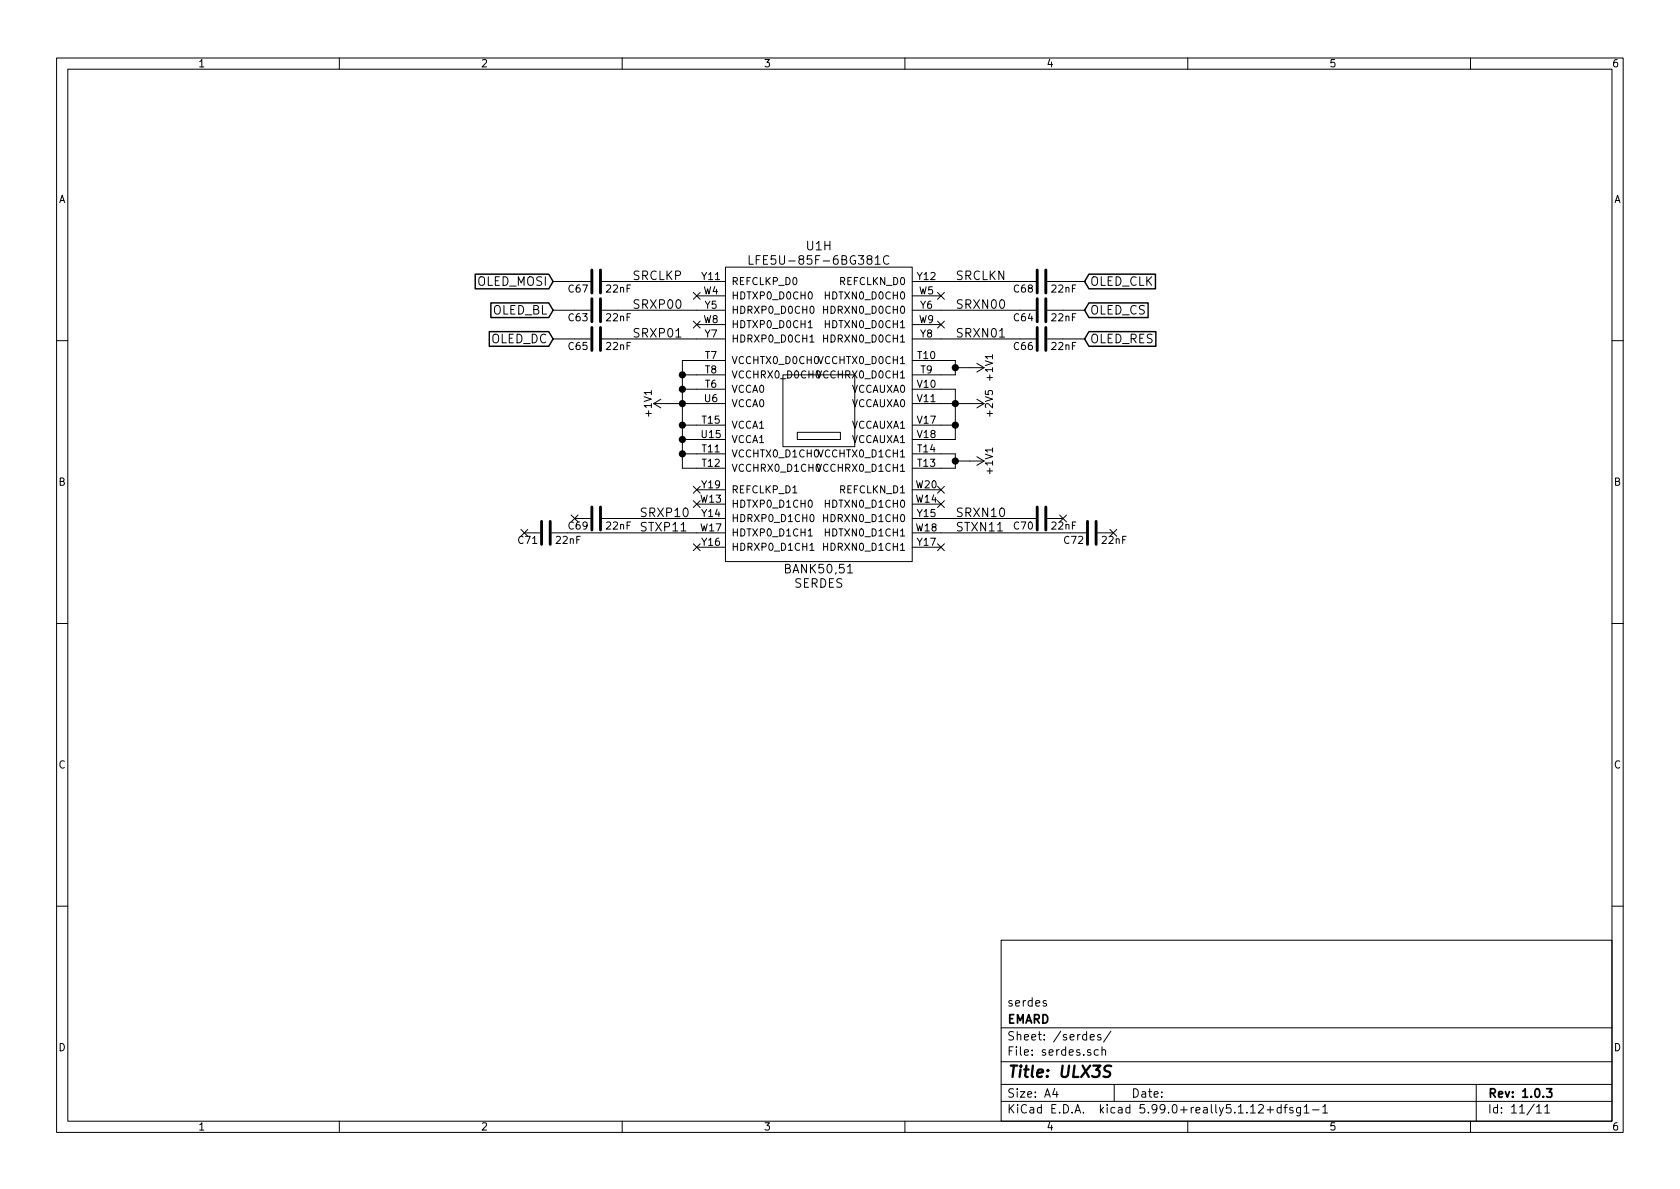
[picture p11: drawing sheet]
EESchema Schematic File Version 4
EELAYER 30 0
EELAYER END
$Descr A4 11693 8268
encoding utf-8
Sheet 11 11
Title "ULX3S"
Date ""
Rev "1.0.3"
Comp "EMARD"
Comment1 "serdes"
Comment2 ""
Comment3 ""
Comment4 ""
$EndDescr
$Comp
L lfe5bg381:LFE5UM-85F-6BG381C U?
U 8 1
P 5700 2850
AR Path="/5FA6D869" Ref="U?"  Part="8" 
AR Path="/58D51CAD/5FA6D869" Ref="U?"  Part="8" 
AR Path="/58DA7327/5FA6D869" Ref="U1"  Part="8" 
F 0 "U1" H 5700 4000 60  0000 C CNN
F 1 "LFE5U-85F-6BG381C" H 5700 3900 60  0000 C CNN
F 2 "lfe5bg381:BGA-381_pitch0.8mm_dia0.4mm" H 4650 3800 60  0001 C CNN
F 3 "http://www.latticesemi.com/~/media/LatticeSemi/Documents/ApplicationNotes/EH/TN1261.pdf?document_id=50463" H 4650 3800 60  0001 C CNN
F 4 "Lattice" H 5700 2850 50  0001 C CNN "MFG1"
F 5 "www.latticesemi.com" H 5700 2850 50  0001 C CNN "MNF1_URL"
F 6 "LFE5U-85F-6BG381C" H 5700 2850 60  0001 C CNN "MPN"
F 7 "Lattice" H 5700 2850 50  0001 C CNN "MFG2"
F 8 "www.latticesemi.com" H 5700 2850 50  0001 C CNN "MNF2_URL"
F 9 "LFE5U-12F-6BG381C" H 5700 2850 50  0001 C CNN "MP_N2"
F 10 "842-LFE5U85F6BG381C" H 5700 2850 60  0001 C CNN "Mouser"
F 11 "22.82$" H 5700 2850 50  0001 C CNN "price100_Mouse"
F 12 "220-2177-ND" H 5700 2850 50  0001 C CNN "Digikey"
F 13 "220-2071-ND" H 5700 2850 50  0001 C CNN "Digike_y2"
F 14 "C446029" H 5700 2850 50  0001 C CNN "LCSC"
F 15 "842-LFE5U12F6BG381C" H 5700 2850 50  0001 C CNN "LowCost"
F 16 "FU004" H 5700 2850 50  0001 C CNN "Koncar"
F 17 "T" H 5700 2850 50  0001 C CNN "Side"
	8    5700 2850
	1    0    0    -1  
$EndComp
NoConn ~ 6550 2250
NoConn ~ 6550 2050
NoConn ~ 4850 2050
NoConn ~ 4850 2250
NoConn ~ 6550 3500
NoConn ~ 7750 3700
NoConn ~ 3650 3700
NoConn ~ 4850 3500
Wire Wire Line
	6550 3150 6650 3150
Wire Wire Line
	6550 2500 6650 2500
Wire Wire Line
	6650 2500 6650 2550
Wire Wire Line
	6550 2600 6650 2600
Wire Wire Line
	6550 2700 6650 2700
Wire Wire Line
	6550 2800 6650 2800
Wire Wire Line
	6550 2950 6650 2950
Wire Wire Line
	6550 3050 6650 3050
Wire Wire Line
	6550 3250 6650 3250
Wire Wire Line
	4850 3250 4750 3250
Wire Wire Line
	4750 3150 4750 3250
Connection ~ 4750 3150
Wire Wire Line
	4850 3150 4750 3150
Wire Wire Line
	4750 3050 4750 3150
Connection ~ 4750 3050
Wire Wire Line
	4850 3050 4750 3050
Wire Wire Line
	4750 2950 4750 3050
Connection ~ 4750 2950
Wire Wire Line
	4850 2950 4750 2950
Wire Wire Line
	4750 2800 4750 2950
Connection ~ 4750 2800
Wire Wire Line
	4850 2800 4750 2800
Wire Wire Line
	4750 2700 4750 2800
Connection ~ 4750 2700
Wire Wire Line
	4850 2700 4750 2700
Wire Wire Line
	4750 2600 4750 2700
Connection ~ 4750 2600
Wire Wire Line
	4850 2600 4750 2600
Wire Wire Line
	4750 2500 4750 2600
Wire Wire Line
	4850 2500 4750 2500
Wire Wire Line
	6650 2700 6650 2800
Connection ~ 6650 2800
Wire Wire Line
	6650 2800 6650 2950
Connection ~ 6650 2950
Wire Wire Line
	6650 2950 6650 3050
Wire Wire Line
	6650 3150 6650 3200
$Comp
L power:+2V5 #PWR0147
U 1 1
P 6750 2800
F 0 "#PWR0147" H 6750 2650 50  0001 C CNN
F 1 "+2V5" H 6750 2940 50  0000 C CNN
F 2 "" H 6750 2800 50  0000 C CNN
F 3 "" H 6750 2800 50  0000 C CNN
	1    6750 2800
	0    1    1    0   
$EndComp
$Comp
L power:+1V1 #PWR?
U 1 1
P 6750 2550
AR Path="/58D51CAD/5F87460B" Ref="#PWR?"  Part="1" 
AR Path="/58DA7327/5F87460B" Ref="#PWR0179"  Part="1" 
F 0 "#PWR0179" H 6750 2400 50  0001 C CNN
F 1 "+1V1" H 6750 2690 50  0000 C CNN
F 2 "" H 6750 2550 50  0001 C CNN
F 3 "" H 6750 2550 50  0001 C CNN
	1    6750 2550
	0    1    1    0   
$EndComp
$Comp
L power:+1V1 #PWR?
U 1 1
P 4650 2800
AR Path="/58D51CAD/5F876631" Ref="#PWR?"  Part="1" 
AR Path="/58DA7327/5F876631" Ref="#PWR0180"  Part="1" 
F 0 "#PWR0180" H 4650 2650 50  0001 C CNN
F 1 "+1V1" H 4650 2940 50  0000 C CNN
F 2 "" H 4650 2800 50  0001 C CNN
F 3 "" H 4650 2800 50  0001 C CNN
	1    4650 2800
	0    -1   -1   0   
$EndComp
Wire Wire Line
	4650 2800 4750 2800
Wire Wire Line
	6650 2800 6750 2800
$Comp
L power:+1V1 #PWR?
U 1 1
P 6750 3200
AR Path="/58D51CAD/5F905BBD" Ref="#PWR?"  Part="1" 
AR Path="/58DA7327/5F905BBD" Ref="#PWR0181"  Part="1" 
F 0 "#PWR0181" H 6750 3050 50  0001 C CNN
F 1 "+1V1" H 6750 3340 50  0000 C CNN
F 2 "" H 6750 3200 50  0001 C CNN
F 3 "" H 6750 3200 50  0001 C CNN
	1    6750 3200
	0    1    1    0   
$EndComp
Wire Wire Line
	6650 2550 6750 2550
Connection ~ 6650 2550
Wire Wire Line
	6650 2550 6650 2600
Wire Wire Line
	6650 3200 6750 3200
Connection ~ 6650 3200
Wire Wire Line
	6650 3200 6650 3250
$Comp
L Device:C C?
U 1 1
P 4150 1950
AR Path="/58D686D9/5F8D5462" Ref="C?"  Part="1" 
AR Path="/58DA7327/5F8D5462" Ref="C67"  Part="1" 
F 0 "C67" V 4200 2000 50  0000 L CNN
F 1 "22nF" V 4200 1700 50  0000 L CNN
F 2 "Capacitor_SMD:C_0603_1608Metric" H 4188 1800 50  0001 C CNN
F 3 "" H 4150 1950 50  0000 C CNN
	1    4150 1950
	0    -1   1    0   
$EndComp
$Comp
L Device:C C?
U 1 1
P 7250 3600
AR Path="/58D686D9/5F8D5468" Ref="C?"  Part="1" 
AR Path="/58DA7327/5F8D5468" Ref="C70"  Part="1" 
F 0 "C70" V 7300 3650 50  0000 L CNN
F 1 "22nF" V 7300 3350 50  0000 L CNN
F 2 "Capacitor_SMD:C_0603_1608Metric" H 7288 3450 50  0001 C CNN
F 3 "" H 7250 3600 50  0000 C CNN
	1    7250 3600
	0    -1   1    0   
$EndComp
$Comp
L Device:C C?
U 1 1
P 4150 3600
AR Path="/58D686D9/5F8D546E" Ref="C?"  Part="1" 
AR Path="/58DA7327/5F8D546E" Ref="C69"  Part="1" 
F 0 "C69" V 4200 3650 50  0000 L CNN
F 1 "22nF" V 4200 3350 50  0000 L CNN
F 2 "Capacitor_SMD:C_0603_1608Metric" H 4188 3450 50  0001 C CNN
F 3 "" H 4150 3600 50  0000 C CNN
	1    4150 3600
	0    -1   1    0   
$EndComp
$Comp
L Device:C C?
U 1 1
P 7250 2350
AR Path="/58D686D9/5F8D5474" Ref="C?"  Part="1" 
AR Path="/58DA7327/5F8D5474" Ref="C66"  Part="1" 
F 0 "C66" V 7300 2400 50  0000 L CNN
F 1 "22nF" V 7300 2100 50  0000 L CNN
F 2 "Capacitor_SMD:C_0603_1608Metric" H 7288 2200 50  0001 C CNN
F 3 "" H 7250 2350 50  0000 C CNN
	1    7250 2350
	0    -1   1    0   
$EndComp
$Comp
L Device:C C?
U 1 1
P 7250 1950
AR Path="/58D686D9/5F8D547D" Ref="C?"  Part="1" 
AR Path="/58DA7327/5F8D547D" Ref="C68"  Part="1" 
F 0 "C68" V 7300 2000 50  0000 L CNN
F 1 "22nF" V 7300 1700 50  0000 L CNN
F 2 "Capacitor_SMD:C_0603_1608Metric" H 7288 1800 50  0001 C CNN
F 3 "" H 7250 1950 50  0000 C CNN
	1    7250 1950
	0    -1   1    0   
$EndComp
$Comp
L Device:C C?
U 1 1
P 4150 2350
AR Path="/58D686D9/5F8D5483" Ref="C?"  Part="1" 
AR Path="/58DA7327/5F8D5483" Ref="C65"  Part="1" 
F 0 "C65" V 4200 2400 50  0000 L CNN
F 1 "22nF" V 4200 2100 50  0000 L CNN
F 2 "Capacitor_SMD:C_0603_1608Metric" H 4188 2200 50  0001 C CNN
F 3 "" H 4150 2350 50  0000 C CNN
	1    4150 2350
	0    -1   1    0   
$EndComp
$Comp
L Device:C C?
U 1 1
P 4150 2150
AR Path="/58D686D9/5F8D548B" Ref="C?"  Part="1" 
AR Path="/58DA7327/5F8D548B" Ref="C63"  Part="1" 
F 0 "C63" V 4200 2200 50  0000 L CNN
F 1 "22nF" V 4200 1900 50  0000 L CNN
F 2 "Capacitor_SMD:C_0603_1608Metric" H 4188 2000 50  0001 C CNN
F 3 "" H 4150 2150 50  0000 C CNN
	1    4150 2150
	0    -1   1    0   
$EndComp
$Comp
L Device:C C?
U 1 1
P 7250 2150
AR Path="/58D686D9/5F8D5491" Ref="C?"  Part="1" 
AR Path="/58DA7327/5F8D5491" Ref="C64"  Part="1" 
F 0 "C64" V 7300 2200 50  0000 L CNN
F 1 "22nF" V 7300 1900 50  0000 L CNN
F 2 "Capacitor_SMD:C_0603_1608Metric" H 7288 2000 50  0001 C CNN
F 3 "" H 7250 2150 50  0000 C CNN
	1    7250 2150
	0    -1   1    0   
$EndComp
Wire Wire Line
	6550 2150 7100 2150
Wire Wire Line
	4300 2150 4850 2150
Wire Wire Line
	7400 2150 7550 2150
Text GLabel 3850 2150 0    60   Input ~ 0
OLED_BL
Text GLabel 7550 2150 2    60   Input ~ 0
OLED_CS
Wire Wire Line
	6550 2350 7100 2350
Wire Wire Line
	4300 2350 4850 2350
Wire Wire Line
	7400 2350 7550 2350
Wire Wire Line
	4000 2350 3850 2350
Text Label 4400 2150 0    60   ~ 0
SRXP00
Text Label 4400 2350 0    60   ~ 0
SRXP01
Wire Wire Line
	3850 2150 4000 2150
Text Label 6650 2350 0    60   ~ 0
SRXN01
Text Label 6650 2150 0    60   ~ 0
SRXN00
Text GLabel 3850 2350 0    60   Input ~ 0
OLED_DC
Text GLabel 7550 2350 2    60   Input ~ 0
OLED_RES
Text Label 4400 1950 0    60   ~ 0
SRCLKP
Text Label 6650 1950 0    60   ~ 0
SRCLKN
Text GLabel 3850 1950 0    60   Input ~ 0
OLED_MOSI
Wire Wire Line
	3850 1950 4000 1950
Text GLabel 7550 1950 2    60   Input ~ 0
OLED_CLK
Wire Wire Line
	7400 1950 7550 1950
Wire Wire Line
	4300 3600 4850 3600
Wire Wire Line
	6550 3600 7100 3600
Text Label 4450 3600 0    60   ~ 0
SRXP10
Text Label 6650 3600 0    60   ~ 0
SRXN10
NoConn ~ 7400 3600
NoConn ~ 4000 3600
Wire Wire Line
	4300 1950 4850 1950
Wire Wire Line
	6550 1950 7100 1950
$Comp
L Device:C C?
U 1 1
P 3800 3700
AR Path="/58D686D9/5F8FD0D7" Ref="C?"  Part="1" 
AR Path="/58DA7327/5F8FD0D7" Ref="C71"  Part="1" 
F 0 "C71" V 3850 3750 50  0000 L CNN
F 1 "22nF" V 3850 3450 50  0000 L CNN
F 2 "Capacitor_SMD:C_0603_1608Metric" H 3838 3550 50  0001 C CNN
F 3 "" H 3800 3700 50  0000 C CNN
	1    3800 3700
	0    -1   1    0   
$EndComp
$Comp
L Device:C C?
U 1 1
P 7600 3700
AR Path="/58D686D9/5F9001C5" Ref="C?"  Part="1" 
AR Path="/58DA7327/5F9001C5" Ref="C72"  Part="1" 
F 0 "C72" V 7650 3750 50  0000 L CNN
F 1 "22nF" V 7650 3450 50  0000 L CNN
F 2 "Capacitor_SMD:C_0603_1608Metric" H 7638 3550 50  0001 C CNN
F 3 "" H 7600 3700 50  0000 C CNN
	1    7600 3700
	0    -1   1    0   
$EndComp
Wire Wire Line
	6550 3700 7450 3700
Wire Wire Line
	3950 3700 4850 3700
Text Label 4450 3700 0    60   ~ 0
STXP11
Text Label 6650 3700 0    60   ~ 0
STXN11
NoConn ~ 6550 3400
NoConn ~ 6550 3800
NoConn ~ 4850 3800
NoConn ~ 4850 3400
$EndSCHEMATC
